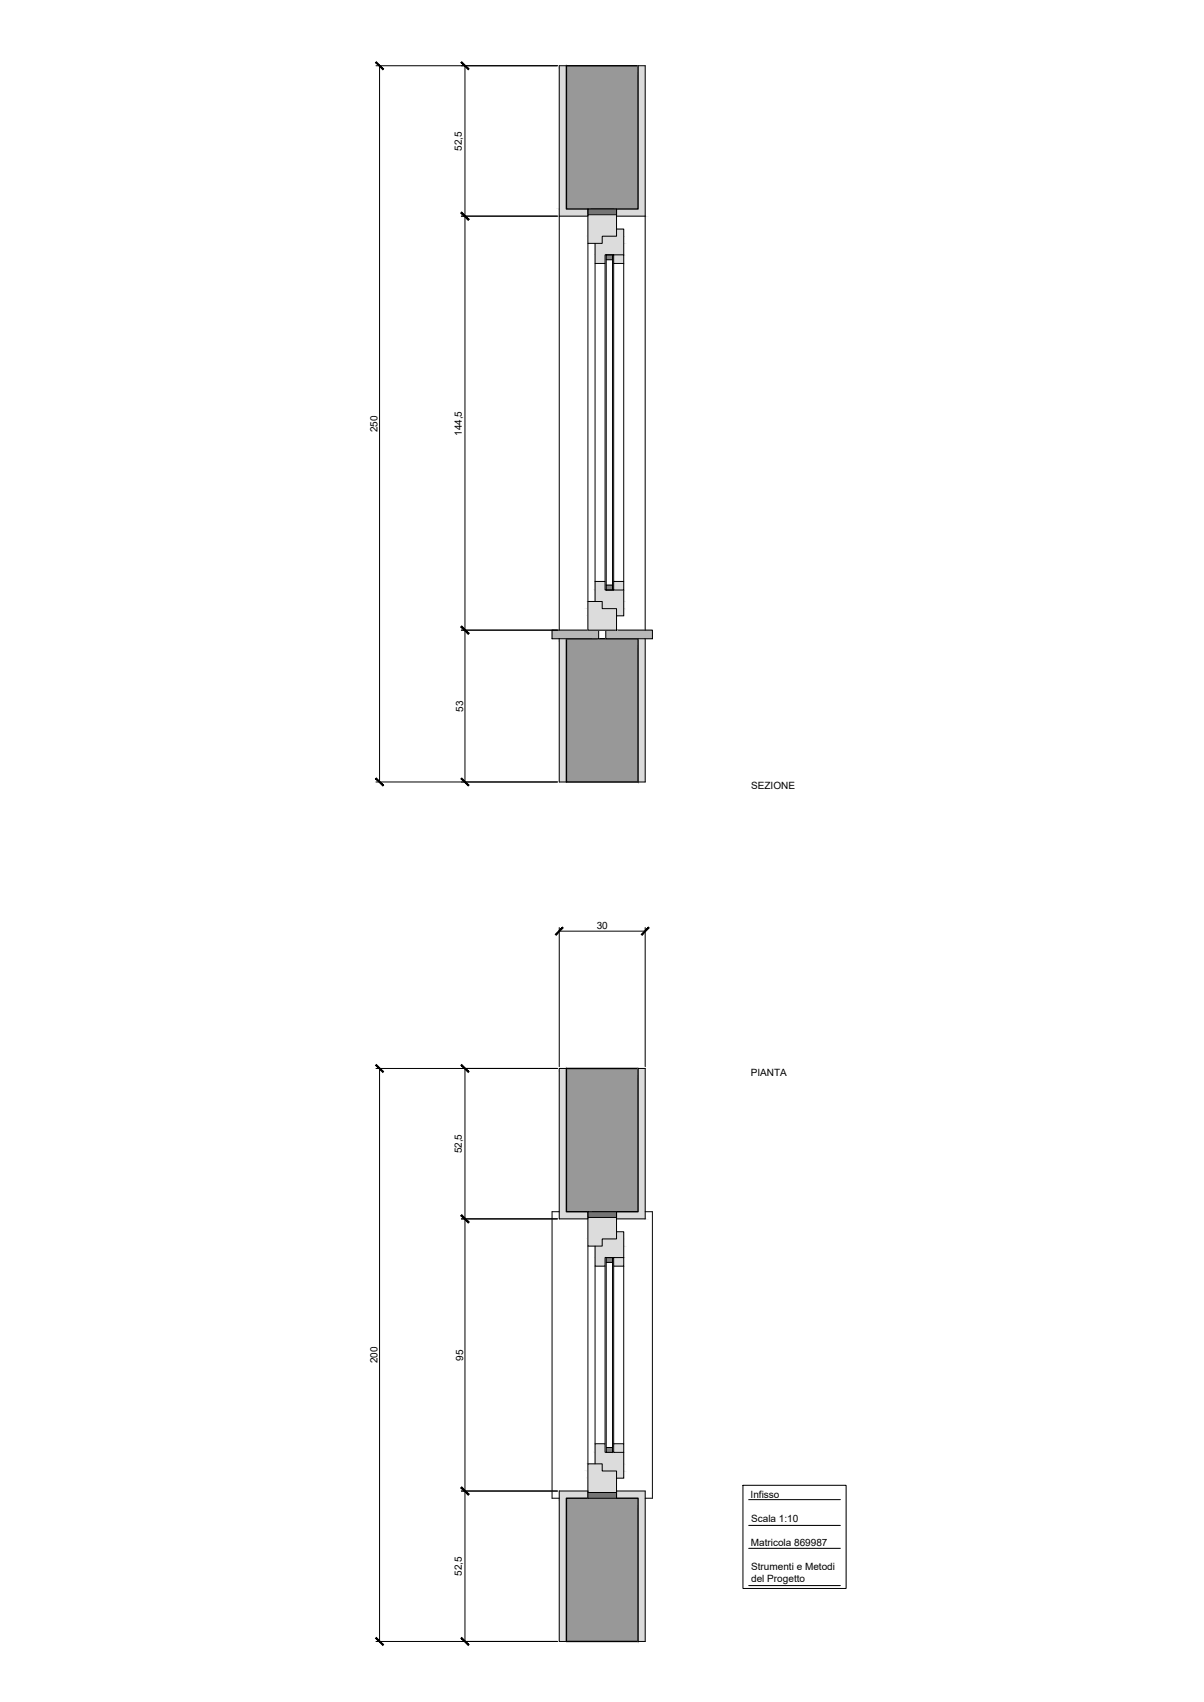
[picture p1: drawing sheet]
<svg xmlns="http://www.w3.org/2000/svg" width="420mm" height="594mm" viewBox="0 0 420 594" stroke-linecap="round" stroke-linejoin="round" font-family="sans-serif">
<!-- layer: 0 -->
<g fill="#989898" stroke="#989898" stroke-width=".35">
<path d="M197.7 23l25 49.9v-49.9zM197.7 23l25 49.9h-25z"/>
<path d="M197.7 222.9l25 50.1v-50.1zM197.7 222.9l25 50.1h-25z"/>
<path d="M197.7 372.9l25 50v-50zM197.7 372.9l25 50h-25z"/>
<path d="M197.7 523l25 49.9v-49.9zM197.7 523l25 49.9h-25z"/>
</g>
<!-- layer: Layer1 -->
<path d="M197.7 23h25v49.9h-25zM197.7 222.9h25v50.1h-25zM197.7 372.9h25v50h-25zM197.7 523h25v49.9h-25z" fill="none" stroke="#000" stroke-width=".5"/>
<!-- layer: 0 -->
<g fill="#dbdbdb" stroke="#dbdbdb" stroke-width=".35">
<path d="M222.7 23l2.5 49.9v-49.9zM222.7 23l2.5 49.9h-2.5z"/>
<path d="M195.2 23l2.5 49.9v-49.9zM195.2 23l2.5 49.9h-2.5z"/>
<path d="M215.2 72.9l10 2.5v-2.5zM215.2 72.9l10 2.5h-10z"/>
<path d="M195.2 72.9l10 2.5v-2.5zM195.2 72.9l10 2.5h-10z"/>
<path d="M222.7 222.9l2.5 50.1v-50.1zM222.7 222.9l2.5 50.1h-2.5z"/>
<path d="M195.2 222.9l2.5 50.1v-50.1zM195.2 222.9l2.5 50.1h-2.5z"/>
<path d="M222.7 372.9l2.5 50v-50zM222.7 372.9l2.5 50h-2.5z"/>
<path d="M195.2 372.9l2.5 50v-50zM195.2 372.9l2.5 50h-2.5z"/>
<path d="M215.2 422.9l10 2.5v-2.5zM215.2 422.9l10 2.5h-10z"/>
<path d="M195.2 422.9l10 2.5v-2.5zM195.2 422.9l10 2.5h-10z"/>
<path d="M215.2 520.4l10 2.6v-2.6zM215.2 520.4l10 2.6h-10z"/>
<path d="M195.2 520.4l10 2.6v-2.6zM195.2 520.4l10 2.6h-10z"/>
<path d="M222.7 523l2.5 49.9v-49.9zM222.7 523l2.5 49.9h-2.5z"/>
<path d="M195.2 523l2.5 49.9v-49.9zM195.2 523l2.5 49.9h-2.5z"/>
</g>
<g fill="#bababa" stroke="#bababa" stroke-width=".35">
<path d="M211.4 219.9l16.3 3v-3zM211.4 219.9l16.3 3h-16.3z"/>
<path d="M192.7 219.9l16.2 3v-3zM192.7 219.9l16.2 3h-16.2z"/>
</g>
<!-- layer: Layer3 -->
<g fill="none" stroke="#000" stroke-width=".35">
<path d="M205.2 74.9h10v7.6h-5v2.4h-5zM215.2 80h2.5v8.9M207.7 84.9v7.1h3.5v-3.1h3v3.1h3.5v-3.1h-3.5M192.7 219.9h16.2v3h-16.2zM205.2 209.9h5v2.5h5v7.5h-10zM211.4 219.9h16.3v3h-16.3zM214.2 205.9h3.5v-2.9h-3.5v2.9h-3v-2.9h-3.5v6.9M217.7 205.9v9h-2.5M205.2 424.9h10v7.5h-5v2.6h-5zM207.7 435v6.9h3.5v-2.9h3v2.9h3.5v-2.9h-3.5M215.2 429.9h2.5v9.1M205.2 510.9h5v2.5h5v7.6h-10z"/>
<path d="M214.2 506.9h3.5v-3h-3.5v3h-3v-3h-3.5v7M217.7 506.9v9h-2.5"/>
</g>
<!-- layer: Layer2 -->
<path d="M195.2 75.4v144.5M225.2 75.4v144.5M205.2 84.9v125M207.7 92v111M217.7 92v111M205.2 219.9h10M195.2 422.9h-2.5v100.1h2.5M205.2 435v75.9M225.2 422.9h2.5v100.1h-2.5M207.7 441.9v62M217.7 441.9v62" fill="none" stroke="#000" stroke-width=".35"/>
<!-- layer: Layer4 -->
<g fill="none" stroke="#000" stroke-width=".35">
<path d="M197.7 23h-2.5v52.4h10v-2.5M222.7 23h2.5v52.4h-10v-2.5M205.2 72.9h10v2h-10zM211.2 92v111M211.6 88.9h2.2v1.8h-2.2zM211.6 90.7v113.5M213.8 90.7v113.5M214.2 92v111M211.6 204.2h2.2v1.7h-2.2zM195.2 222.9v50.1h2.5M225.2 222.9v50.1h-2.5M197.7 372.9h-2.5v52.5h10v-2.5"/>
<path d="M222.7 372.9h2.5v52.5h-10v-2.5M205.2 422.9h10v2h-10zM211.6 439h2.2v1.6h-2.2zM211.2 441.9v62M211.6 440.6v64.6M213.8 440.6v64.6M214.2 441.9v62M211.6 505.2h2.2v1.7h-2.2zM205.2 523v-2h10v2M205.2 523h10M205.2 523v-2.6h-10v52.5h2.5M215.2 523v-2.6h10v52.5h-2.5"/>
</g>
<!-- layer: 0 -->
<g fill="#767676" stroke="#767676" stroke-width=".35">
<path d="M205.2 72.9l10 2v-2zM205.2 72.9l10 2h-10z"/>
<path d="M205.2 422.9l10 2v-2zM205.2 422.9l10 2h-10z"/>
<path d="M205.2 521l10 2v-2zM205.2 521l10 2h-10z"/>
</g>
<g fill="#dcdcdc" stroke="#dcdcdc" stroke-width=".35">
<path d="M205.2 74.9l10 .5v-.5zM205.2 74.9l10 .5h-10z"/>
<path d="M215.2 80l2.5 2.5v-2.5zM215.2 80l2.5 2.5h-2.5z"/>
<path d="M205.2 75.4l10 7.1v-7.1zM205.2 75.4l10 7.1h-10z"/>
<path d="M210.2 82.5l7.5 2.4v-2.4zM210.2 82.5l7.5 2.4h-7.5z"/>
<path d="M205.2 82.5l5 2.4v-2.4zM205.2 82.5l5 2.4h-5z"/>
<path d="M207.7 84.9l10 4v-4zM207.7 84.9l10 4h-10z"/>
<path d="M214.2 88.9l3.5 3.1v-3.1zM214.2 88.9l3.5 3.1h-3.5z"/>
<path d="M207.7 88.9l3.5 3.1v-3.1zM207.7 88.9l3.5 3.1h-3.5z"/>
<path d="M214.2 203l3.5 2.9v-2.9zM214.2 203l3.5 2.9h-3.5z"/>
<path d="M207.7 203l3.5 2.9v-2.9zM207.7 203l3.5 2.9h-3.5z"/>
<path d="M207.7 205.9l10 4v-4zM207.7 205.9l10 4h-10z"/>
<path d="M210.2 209.9l7.5 2.5v-2.5zM210.2 209.9l7.5 2.5h-7.5z"/>
<path d="M205.2 209.9l5 2.5v-2.5zM205.2 209.9l5 2.5h-5z"/>
<path d="M215.2 212.4l2.5 2.5v-2.5zM215.2 212.4l2.5 2.5h-2.5z"/>
<path d="M205.2 212.4l10 2.5v-2.5zM205.2 212.4l10 2.5h-10z"/>
<path d="M205.2 214.9l10 5v-5zM205.2 214.9l10 5h-10z"/>
<path d="M215.2 429.9l2.5 2.5v-2.5zM215.2 429.9l2.5 2.5h-2.5z"/>
<path d="M205.2 424.9l10 7.5v-7.5zM205.2 424.9l10 7.5h-10z"/>
<path d="M210.2 432.4l7.5 2.6v-2.6zM210.2 432.4l7.5 2.6h-7.5z"/>
<path d="M205.2 432.4l5 2.6v-2.6zM205.2 432.4l5 2.6h-5z"/>
<path d="M207.7 435l10 4v-4zM207.7 435l10 4h-10z"/>
<path d="M214.2 439l3.5 2.9v-2.9zM214.2 439l3.5 2.9h-3.5z"/>
<path d="M207.7 439l3.5 2.9v-2.9zM207.7 439l3.5 2.9h-3.5z"/>
<path d="M214.2 503.9l3.5 3v-3zM214.2 503.9l3.5 3h-3.5z"/>
<path d="M207.7 503.9l3.5 3v-3zM207.7 503.9l3.5 3h-3.5z"/>
<path d="M207.7 506.9l10 4v-4zM207.7 506.9l10 4h-10z"/>
<path d="M210.2 510.9l7.5 2.5v-2.5zM210.2 510.9l7.5 2.5h-7.5z"/>
<path d="M205.2 510.9l5 2.5v-2.5zM205.2 510.9l5 2.5h-5z"/>
<path d="M215.2 513.4l2.5 2.5v-2.5zM215.2 513.4l2.5 2.5h-2.5z"/>
<path d="M205.2 513.4l10 2.5v-2.5zM205.2 513.4l10 2.5h-10z"/>
<path d="M205.2 515.9l10 4.5v-4.5zM205.2 515.9l10 4.5h-10z"/>
<path d="M205.2 520.4l10 .6v-.6zM205.2 520.4l10 .6h-10z"/>
</g>
<g fill="#808080" stroke="#808080" stroke-width=".35">
<path d="M211.6 88.9l2.2 1.8v-1.8zM211.6 88.9l2.2 1.8h-2.2z"/>
<path d="M211.6 204.2l2.2 1.7v-1.7zM211.6 204.2l2.2 1.7h-2.2z"/>
<path d="M211.6 439l2.2 1.6v-1.6zM211.6 439l2.2 1.6h-2.2z"/>
<path d="M211.6 505.2l2.2 1.7v-1.7zM211.6 505.2l2.2 1.7h-2.2z"/>
</g>
<g fill="none" stroke="#000" stroke-width=".35">
<path d="M131.2 23h63.3M132.5 23v250M162.3 23v250M161 75.4h33.5M161 219.9h33.5M131.2 273h63.3M195.2 323.8v48.5M195.2 325h30M225.2 323.8v48.5M131.2 372.9h63.3M132.5 372.9v200M162.3 372.9v200"/>
<path d="M161 425.4h33.5M259.3 518.4h36v36h-36zM161 520.4h33.5M261.3 523.4h32M261.3 532.4h32M261.3 540.4h32M261.3 553.4h32M131.2 572.9h63.3"/>
</g>
<g fill="#000" stroke="#000" stroke-width=".35">
<path d="M131.1 21.8l2.5 2.5 .2-.2zM131.3 21.6l2.5 2.5-2.7-2.3z"/>
<path d="M160.9 21.8l2.5 2.5 .2-.2zM161.1 21.6l2.5 2.5-2.7-2.3z"/>
<path d="M161.1 74.1l-.2 .2 2.7 2.3zM160.9 74.3l2.7 2.3-.2 .2z"/>
<path d="M160.9 74.3l2.5 2.5 .2-.2zM160.9 74.3l.2-.2 2.5 2.5z"/>
<path d="M161.1 218.6l-.2 .2 2.7 2.3zM160.9 218.8l2.7 2.3-.2 .2z"/>
<path d="M160.9 218.8l2.5 2.5 .2-.2zM160.9 218.8l.2-.2 2.5 2.5z"/>
<path d="M131.3 271.6l-.2 .2 2.7 2.3zM131.1 271.8l2.7 2.3-.2 .2z"/>
<path d="M161.1 271.6l-.2 .2 2.7 2.3zM160.9 271.8l2.7 2.3-.2 .2z"/>
<path d="M196.3 323.6l-2.3 2.8 2.5-2.5zM196.3 323.6l-2.3 2.8-.2-.3z"/>
<path d="M226.3 323.6l-2.5 2.5 .2 .3zM226.3 323.6l.2 .3-2.5 2.5z"/>
<path d="M131.1 371.8l2.5 2.5 .2-.2zM131.1 371.8l.2-.2 2.5 2.5z"/>
<path d="M160.9 371.8l2.5 2.5 .2-.2zM160.9 371.8l.2-.2 2.5 2.5z"/>
<path d="M161.1 424.1l-.2 .2 2.7 2.3zM160.9 424.3l2.7 2.3-.2 .2z"/>
<path d="M160.9 424.3l2.5 2.5 .2-.2zM161.1 424.1l2.5 2.5-2.7-2.3z"/>
<path d="M161.1 519.1l-.2 .2 2.7 2.3zM160.9 519.3l2.7 2.3-.2 .2z"/>
<path d="M160.9 519.3l2.5 2.5 .2-.2zM160.9 519.3l.2-.2 2.5 2.5z"/>
<path d="M131.3 571.6l-.2 .2 2.7 2.3zM131.1 571.8l2.7 2.3-.2 .2z"/>
<path d="M161.1 571.6l-.2 .2 2.7 2.3zM160.9 571.8l2.7 2.3-.2 .2z"/>
</g>
<g font-size="3.5">
<text x="161.1" y="52.6" transform="rotate(-90 161.1 52.6)">52,5</text>
<text x="131.8" y="150.8" transform="rotate(-90 131.8 150.8)">250</text>
<text x="161.1" y="152.2" transform="rotate(-90 161.1 152.2)">144,5</text>
<text x="161.6" y="248.4" transform="rotate(-90 161.6 248.4)">53</text>
<text x="262.1" y="275.5">SEZIONE</text>
<text x="208.2" y="324.3">30</text>
<text x="262" y="375.5">PIANTA</text>
<text x="161.1" y="402.6" transform="rotate(-90 161.1 402.6)">52,5</text>
<text x="131.8" y="475.8" transform="rotate(-90 131.8 475.8)">200</text>
<text x="161.6" y="474.9" transform="rotate(-90 161.6 474.9)">95</text>
<text x="261.9" y="523">Infisso</text>
<text x="262.1" y="531.4">Scala 1:10</text>
<text x="262" y="539.7">Matricola 869987</text>
<text x="161.1" y="550.1" transform="rotate(-90 161.1 550.1)">52,5</text>
<text x="262.1" y="548.1">Strumenti e Metodi</text>
<text x="262.1" y="552.3">del Progetto</text>
</g>
</svg>
